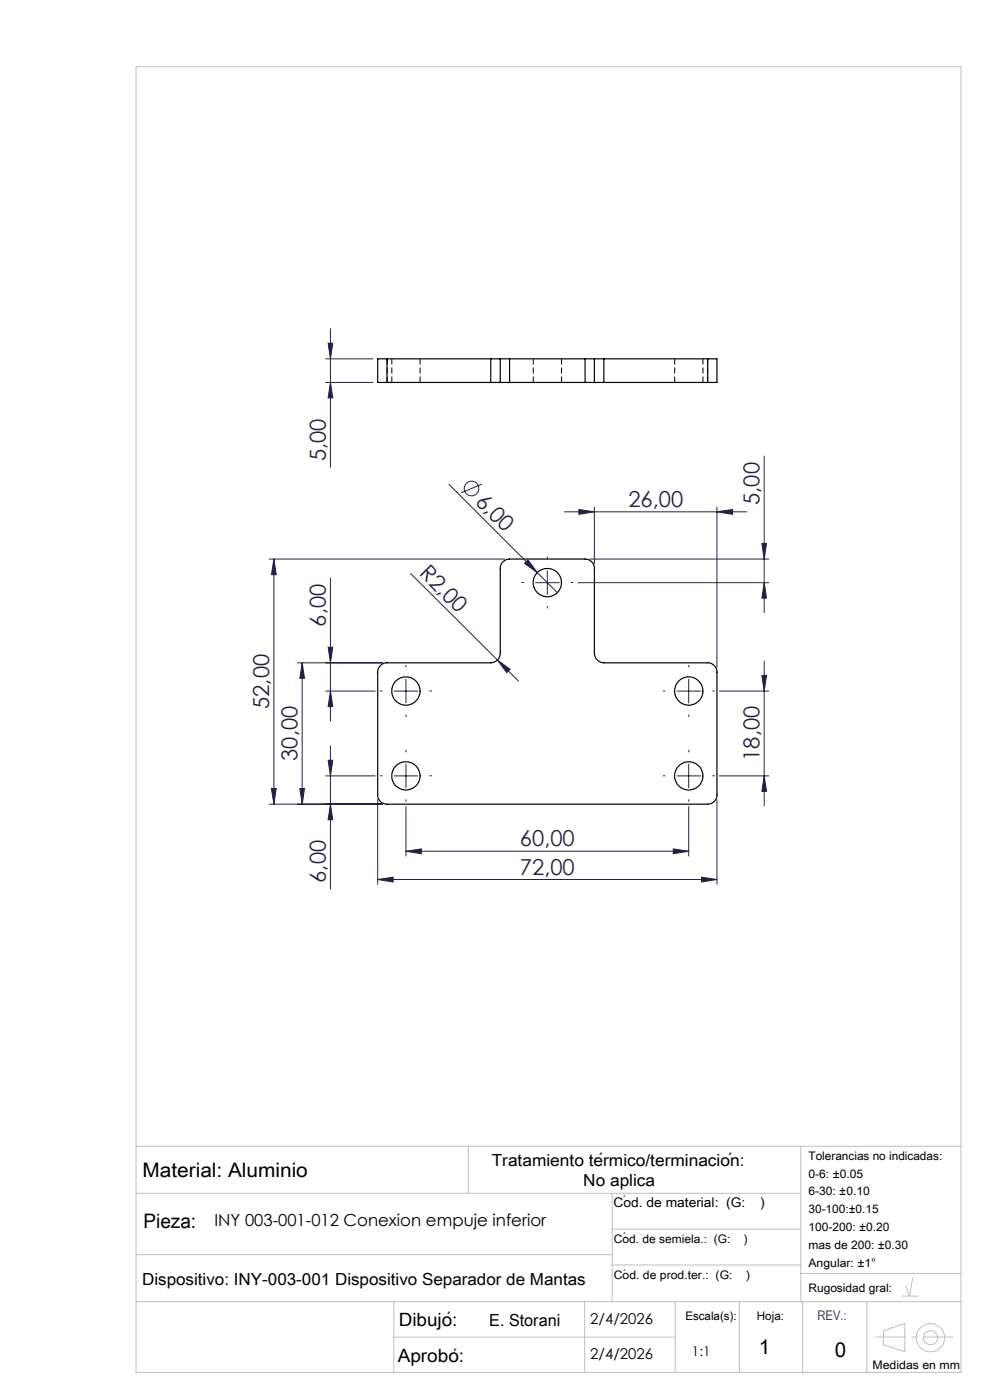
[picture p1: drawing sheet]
<svg xmlns="http://www.w3.org/2000/svg" width="210mm" height="297mm" viewBox="0 0 210 297" stroke-linecap="round" stroke-linejoin="round" font-family="sans-serif">
<g fill="none" stroke="#000" stroke-width=".25">
<path d="M82.1 76.1h-2v5h2M82.1 76.1h22M82.1 76.1v5M104.1 76.1h2M104.1 76.1v5M106.1 76.1h2M106.1 76.1v5M108.1 76.1v5M108.1 76.1h16M124.1 76.1h2M124.1 76.1v5M126.1 76.1h2"/>
<path d="M126.1 76.1v5M128.1 76.1h22M128.1 76.1v5M150.1 76.1h2v5h-2M150.1 76.1v5M82.1 81.1h22M104.1 81.1h2M106.1 81.1h2M108.1 81.1h16M124.1 81.1h2M126.1 81.1h2M128.1 81.1h22"/>
<path d="M80.8 141.1l.9-.5h22.4a2.1 2.1 0 0 0 2-2v-18a1.97 1.97 0 0 1 2-2h16a1.97 1.97 0 0 1 2 2v18a2.1 2.1 0 0 0 2 2h22a1.97 1.97 0 0 1 2 2v26a1.97 1.97 0 0 1-2 2h-68a1.97 1.97 0 0 1-2-2v-26.4l.3-.6z"/>
<circle cx="116.1" cy="123.6" r="3"/>
<circle cx="86.1" cy="146.6" r="3"/>
<circle cx="146.1" cy="146.6" r="3"/>
<circle cx="86.1" cy="164.6" r="2.99"/>
<circle cx="146.1" cy="164.6" r="2.99"/>
</g>
<path d="M83.1 76.1v5M113.1 76.1v5M143.1 76.1v5M150.1 76.1v5M82.1 81.1v-5M89.1 81.1v-5M119.1 81.1v-5M149.1 81.1v-5" fill="none" stroke="#000" stroke-width=".21" stroke-dasharray="1.3 .6" stroke-linecap="butt"/>
<g fill="none" stroke="#212142" stroke-width=".21">
<path d="M69.1 76.1h10M69.6 72.8h1l-.5 3.3zM70.1 69.8v29.3M69.1 81.1h10M70.1 81.1l.5 3.3h-1zM162.1 96.8v33.2M57.1 118.6h50M58.1 118.6l.5 3.3h-1zM58.1 118.6v52M95.2 102.8l18.8 18.7M102.2 102.7l-4.4 1.9M111.3 119.5l.7-.7 2 2.7z"/>
<path d="M119.7 108.6h38.7M122.8 108.1l3.3 .5-3.3 .5zM125.1 118.6h38M126.1 107.6v12M152.1 108.6l3.3-.5v1zM152.1 107.6v34M161.6 115.3h1l-.5 3.3zM69.6 137.3h1l-.5 3.3zM70.1 122.6v30.4M87.1 121.7l22.9 22.8M113.6 123.6h5M114 121.5l4.2 4.2"/>
<path d="M116.1 121.1v5M122.6 123.6h40.5M162.1 123.6l.5 3.3h-1zM63.1 140.6h18M64.1 140.6l.5 3.3h-1zM64.1 140.6v30M69.1 146.6h10.5M70.1 146.6l.5 3.3h-1zM70.1 158.3v30.3M83.6 146.6h5M86.1 144.1v5M105.5 140l2.7 2-.7 .7z"/>
<path d="M143.6 146.6h5M146.1 144.1v5M152.6 146.6h10.5M161.6 143.3h1l-.5 3.3zM162.1 140.3v30.7M57.1 170.6h24M57.6 167.3h1l-.5 3.3zM63.6 167.3h1l-.5 3.3zM69.1 164.6h10.5M69.6 161.3h1l-.5 3.3zM70.1 170.6l.5 3.3h-1zM80.1 169.6v18"/>
<path d="M83.6 164.6h5M86.1 162.1v5M86.1 171.1v10.5M143.6 164.6h5M146.1 162.1v5M146.1 171.1v10.5M152.1 169.6v18M152.6 164.6h10.5M162.1 164.6l.5 3.3h-1zM80.1 186.6l3.3-.5v1zM80.1 186.6h72M86.1 180.6l3.3-.5v1z"/>
<path d="M86.1 180.6h60M142.8 180.1l3.3 .5-3.3 .5zM148.8 186.1l3.3 .5-3.3 .5z"/>
<circle cx="100" cy="103.7" r="1.56"/>
</g>
<g fill="none" stroke="#c0c0c0" stroke-width=".21">
<path d="M28.9 14.1h174.9v277h-174.9zM28.9 253.1h141M28.9 243.2h174.9M99.3 243.2v9.9M129.9 253.1v23.1M169.9 243.2v33M28.9 276.2h174.9M28.9 266.2h101M83.5 276.2v14.9M124 276.2v14.9M129.9 260.8h40M129.9 268.4h40"/>
<path d="M143.2 276.2v14.9M156.8 276.2v14.9M169.9 270.2h33.9M170.3 276.2v14.9M183.9 276.2v14.9M191.3 275h3.5M193.6 271l-.7 4-.8-2.3M83.5 283.7h59.7M187.4 282.3l4.5-1.5v6l-4.5-1.5z"/>
<circle cx="197.4" cy="283.8" r="3"/>
<circle cx="197.4" cy="283.8" r="1.48"/>
</g>
<g fill="none" stroke="#212142" stroke-width=".21" stroke-dasharray="15.2 1.3 1.3 1.3" stroke-linecap="butt">
<path d="M116.1 118.6v-.5M111.1 123.6h-.5M116.1 128.6v.5M121.1 123.6h.5M81.1 146.6h-.5M86.1 141.6v-.5M86.1 151.6v.5M86.1 159.6v-.5M91.1 146.6h.5M141.1 146.6h-.5M146.1 141.6v-.5M146.1 151.6v.5"/>
<path d="M146.1 159.6v-.5M151.1 146.6h.5M81.1 164.6h-.5M86.1 169.6v.5M91.1 164.6h.5M141.1 164.6h-.5M146.1 169.6v.5M151.1 164.6h.5"/>
</g>
<path d="M185.7 283.6h16.6" fill="none" stroke="#c0c0c0" stroke-width=".21" stroke-dasharray="15.2 1.3 1.3 1.3" stroke-dashoffset="8.8" stroke-linecap="butt"/>
<g fill="#212142">
<path d="M105.5 140l2.7 2-.7 .7z"/>
<path d="M111.3 119.5l.7-.7 2 2.7z"/>
<path d="M86.1 180.6l3.3-.5v1zM142.8 180.1l3.3 .5-3.3 .5z"/>
<path d="M80.1 186.6l3.3-.5v1zM148.8 186.1l3.3 .5-3.3 .5zM122.8 108.1l3.3 .5-3.3 .5zM152.1 108.6l3.3-.5v1z"/>
<path d="M162.1 123.6l.5 3.3h-1zM161.6 115.3h1l-.5 3.3zM70.1 81.1l.5 3.3h-1zM69.6 72.8h1l-.5 3.3z"/>
<path d="M58.1 118.6l.5 3.3h-1zM57.6 167.3h1l-.5 3.3zM161.6 143.3h1l-.5 3.3zM162.1 164.6l.5 3.3h-1zM64.1 140.6l.5 3.3h-1zM63.6 167.3h1l-.5 3.3zM69.6 161.3h1l-.5 3.3zM70.1 170.6l.5 3.3h-1zM69.6 137.3h1l-.5 3.3zM70.1 146.6l.5 3.3h-1z"/>
</g>
<g font-size="4.7" fill="#212142">
<text x="69.1" y="97.8" transform="rotate(-90 69.1 97.8)">5,00</text>
<text x="100.6" y="106.6" transform="rotate(45 100.6 106.6)">6,00</text>
<text x="133.3" y="107.6">26,00</text>
<text x="161.1" y="107.1" transform="rotate(-90 161.1 107.1)">5,00</text>
<text x="88.8" y="121.8" transform="rotate(45 88.8 121.8)">R2,00</text>
<text x="69.1" y="132.9" transform="rotate(-90 69.1 132.9)">6,00</text>
<text x="57.1" y="150.4" transform="rotate(-90 57.1 150.4)">52,00</text>
<text x="63.1" y="161.4" transform="rotate(-90 63.1 161.4)">30,00</text>
<text x="161.1" y="161.4" transform="rotate(-90 161.1 161.4)">18,00</text>
<text x="110.3" y="179.6">60,00</text>
<text x="110.3" y="185.6">72,00</text>
<text x="69.1" y="187.3" transform="rotate(-90 69.1 187.3)">6,00</text>
</g>
<g font-size="4.4">
<text x="161" y="287.2">1</text>
<text x="177.1" y="287.9">0</text>
</g>
<g font-size="4.2">
<text x="30.2" y="249.7">Material: Aluminio</text>
<text x="30.4" y="260.5">Pieza:</text>
</g>
<g font-size="3.9" fill="#212142">
<text x="126.8" y="247.4">´</text>
<text x="154.3" y="247.4">´</text>
<text x="94.6" y="281.2">´</text>
<text x="95.9" y="289">´</text>
</g>
<g font-size="3.9">
<text x="84.6" y="281.2">Dibujo:</text>
<text x="84.4" y="289">Aprobo:</text>
</g>
<g font-size="3.5">
<text x="104.3" y="247.3">Tratamiento termico/terminacion:</text>
<text x="123.7" y="251.7">No aplica</text>
<text x="45.5" y="260.2">INY 003-001-012 Conexion empuje inferior</text>
<text x="30.1" y="272.7">Dispositivo: INY-003-001 Dispositivo Separador de Mantas</text>
<text x="103.8" y="281.2">E. Storani</text>
</g>
<g font-size="3.2">
<text x="125.2" y="280.9">2/4/2026</text>
<text x="125.2" y="288.3">2/4/2026</text>
</g>
<g font-size="2.8">
<text x="130.2" y="256.1">Cod. de material: (G:</text>
<text x="161.4" y="256.1">)</text>
<text x="146.8" y="287.8">1:1</text>
</g>
<text font-size="2.8" fill="#00f" x="173.4" y="280.1">REV.:</text>
<g font-size="2.5">
<text x="171.5" y="246">Tolerancias no indicadas:</text>
<text x="171.5" y="249.8">0-6: ±0.05</text>
<text x="171.5" y="253.6">6-30: ±0.10</text>
<text x="171.5" y="257.4">30-100:±0.15</text>
<text x="130.2" y="263.6">Cod. de semiela.: (G:</text>
<text x="157.8" y="263.6">)</text>
<text x="171.5" y="261.2">100-200: ±0.20</text>
<text x="171.5" y="265">mas de 200: ±0.30</text>
<text x="171.5" y="268.8">Angular: ±1°</text>
<text x="130.2" y="271.4">Cod. de prod.ter.: (G:</text>
<text x="158.3" y="271.4">)</text>
<text x="171.5" y="274.2">Rugosidad gral:</text>
<text x="145.4" y="280">Escala(s):</text>
<text x="160.6" y="280">Hoja:</text>
<text x="185.1" y="290.5">Medidas en mm</text>
</g>
<g font-size="2.5" fill="#212142">
<text x="132.1" y="255.5">´</text>
<text x="132.1" y="263.2">´</text>
<text x="132.1" y="271.1">´</text>
</g>
</svg>
